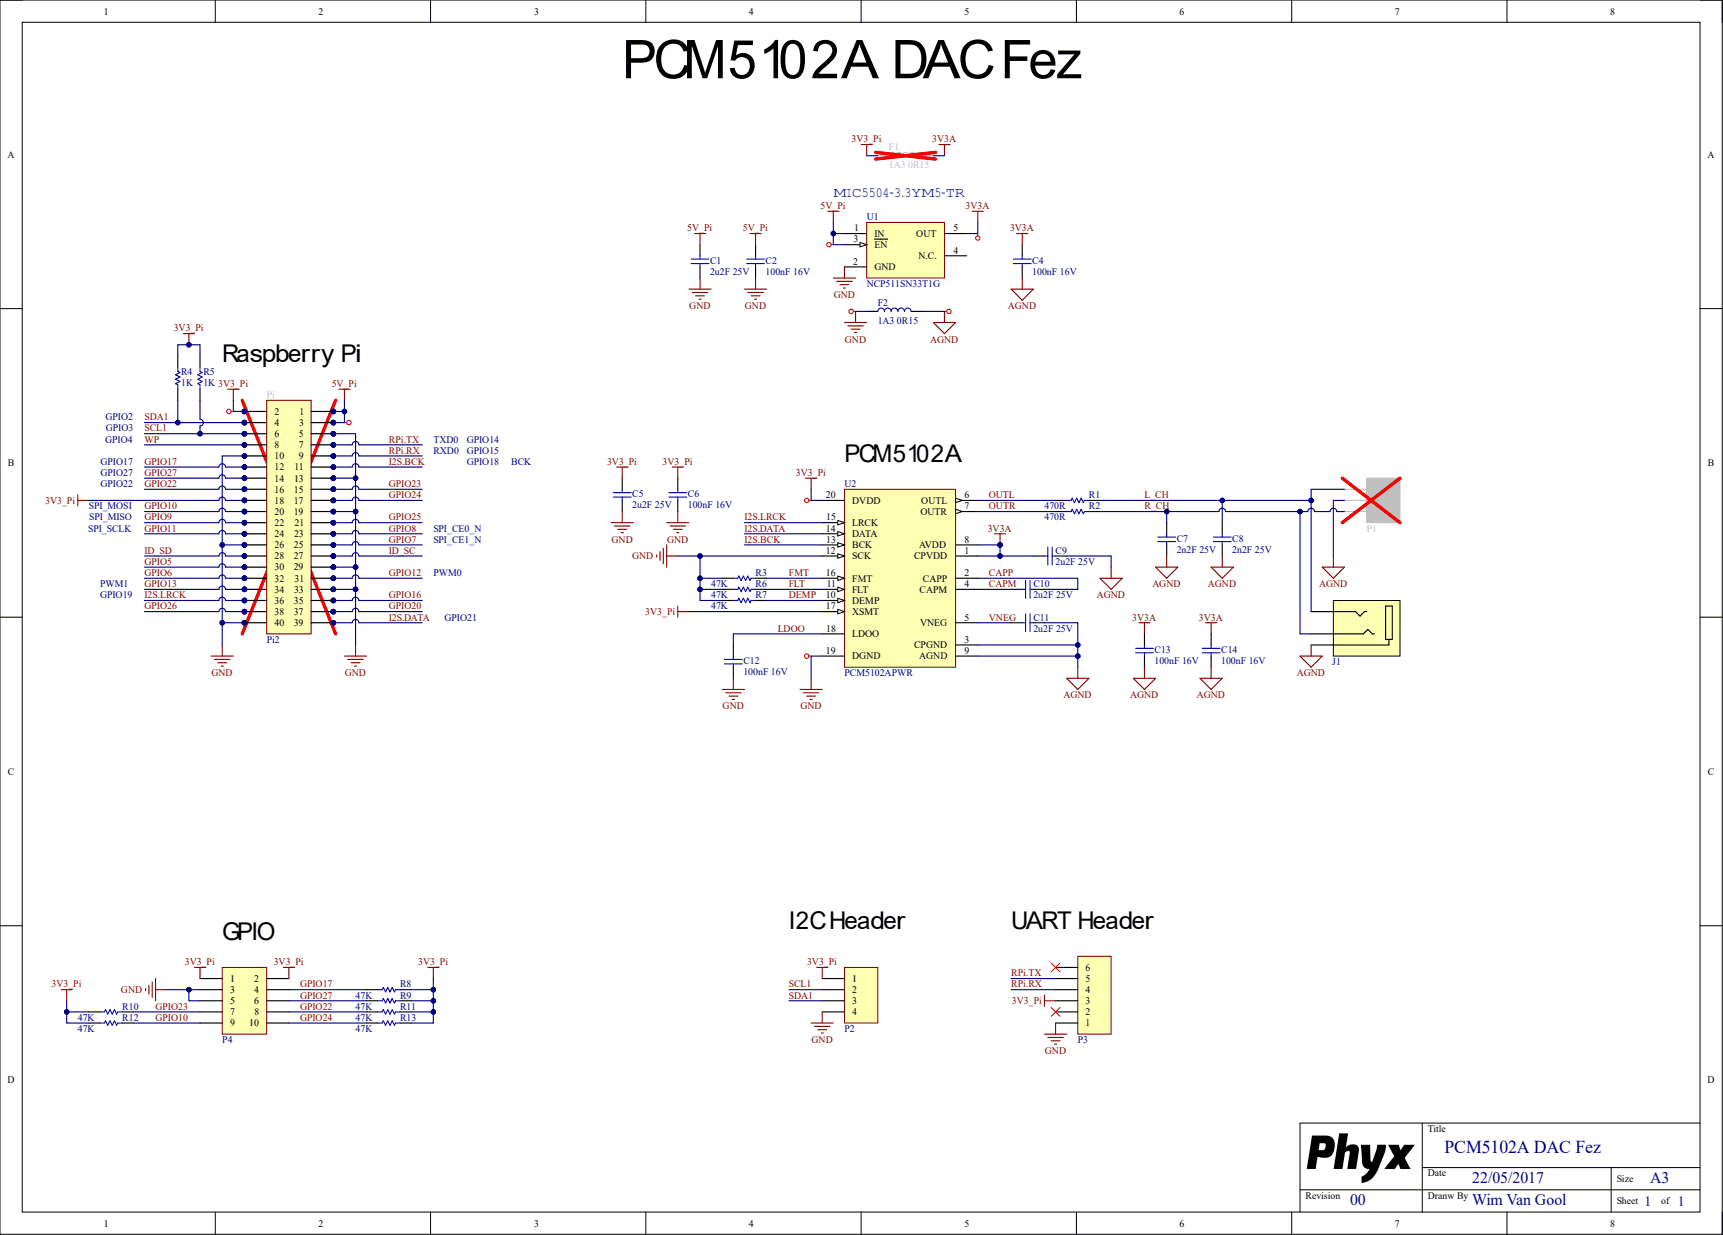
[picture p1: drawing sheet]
# Altium project RPI_FEZ_DAC_00.PrjPcb
PCB_ENGINEER: WimVG; PCB_REV: 00; PCB_TITLE: PCM5102A DAC Fez
1 sheet, 37 parts. Net scope: global (net labels, ports and power ports of the same name join across sheets).
Board file: RPI_FEZ_DAC_00.PcbDoc

## Sheet RPI_FEZ_DAC_00.SchDoc: PCM5102A DAC Fez
size A3; Date: 22/05/2017; DrawnBy: Wim Van Gool; Revision: 00; SheetNumber: 1; SheetTotal: 1

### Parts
C1  value 2u2F 25V  [C1206_N]  (hidden comment: CAP_CERAMIC)
C2  value 100nF 16V  [C0603_N]  (hidden comment: CAP_CERAMIC)
C4  value 100nF 16V  [C0603_N]  (hidden comment: CAP_CERAMIC)
C5  value 2u2F 25V  [C1206_N]  (hidden comment: CAP_CERAMIC)
C6  value 100nF 16V  [C0603_N]  (hidden comment: CAP_CERAMIC)
C7  value 2n2F 25V  [C0603_N]  (hidden comment: CAP_CERAMIC)
C8  value 2n2F 25V  [C0603_N]  (hidden comment: CAP_CERAMIC)
C9  value 2u2F 25V  [C1206_N]  (hidden comment: CAP_CERAMIC)
C10  value 2u2F 25V  [C1206_N]  (hidden comment: CAP_CERAMIC)
C11  value 2u2F 25V  [C1206_N]  (hidden comment: CAP_CERAMIC)
C12  value 100nF 16V  [C0603_N]  (hidden comment: CAP_CERAMIC)
C13  value 100nF 16V  [C0603_N]  (hidden comment: CAP_CERAMIC)
C14  value 100nF 16V  [C0603_N]  (hidden comment: CAP_CERAMIC)
F1  value 1A3 0R15  [L0603]  (hidden comment: BLM18KG601SN1D)
F2  value 1A3 0R15  [L0603]  (hidden comment: BLM18KG601SN1D)
J1  3,5mm Stereo Audio Jack SMD  [PJ-313D]  (value not drawn)
P1  Header 3  [HDR1X3]  (value not drawn)
P2  Header 4  [HDR1X4]  (value not drawn)
P3  Header 6  [HDR1X6]  (value not drawn)
P4  Boxed Header 5X2  [B_HDR2X5]  (value not drawn)
Pi  Receptacle # 2x20 61004021821  [WE_61004021821]  (value not drawn)
Pi2  Receptacle 20X2  [HDR2X20]  (value not drawn)
R1  value 470R  [R0603_N]  (hidden comment: RESISTOR)
R2  value 470R  [R0603_N]  (hidden comment: RESISTOR)
R3  value 47K  [R0603_N]  (hidden comment: RESISTOR)
R4  value 1K  [R0603_N]  (hidden comment: RESISTOR)
R5  value 1K  [R0603_N]  (hidden comment: RESISTOR)
R6  value 47K  [R0603_N]  (hidden comment: RESISTOR)
R7  value 47K  [R0603_N]  (hidden comment: RESISTOR)
R8  value 47K  [R0603_N]  (hidden comment: RESISTOR)
R9  value 47K  [R0603_N]  (hidden comment: RESISTOR)
R10  value 47K  [R0603_N]  (hidden comment: RESISTOR)
R11  value 47K  [R0603_N]  (hidden comment: RESISTOR)
R12  value 47K  [R0603_N]  (hidden comment: RESISTOR)
R13  value 47K  [R0603_N]  (hidden comment: RESISTOR)
U1  value NCP511SN33T1G  [ONS_TSOP5]  (hidden comment: 3V3 150mA LDO)
U2  value PCM5102APWR  [TI_PW_R-PDSO-G20]  (hidden comment: Audio Stereo DAC 32BIT 112dB)

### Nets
3V3_Pi: C5.1 C6.1 F1.1 P2.1 P3.3 P4.1 P4.2 Pi.2 Pi.18 Pi2.2 Pi2.18 R4.1 R5.1 R8.1 R9.1 R10.2 R11.1 R12.2 R13.1 U2.17(XSMT) U2.20(DVDD)
3V3A: C4.1 C9.2 C13.1 C14.1 F1.2 U1.5(OUT) U2.1(CPVDD) U2.8(AVDD)
5V_Pi: C1.1 C2.1 Pi.1 Pi.3 Pi2.1 Pi2.3 U1.1(IN) U1.3(~{EN})
AGND: C4.2 C7.2 C8.2 C9.1 C11.1 C13.2 C14.2 F2.2 J1.1(Sleeve) P1.2 U2.3(CPGND) U2.9(AGND)
GND: C1.2 C2.2 C5.2 C6.2 C12.2 F2.1 P2.4 P3.1 P4.3 P4.5 Pi.5 Pi.10 Pi.13 Pi.19 Pi.26 Pi.29 Pi.33 Pi.40 Pi2.5 Pi2.10 Pi2.13 Pi2.19 Pi2.26 Pi2.29 Pi2.33 Pi2.40 R3.2 R6.2 R7.2 U1.2(GND) U2.12(SCK) U2.19(DGND)
CAPM: C10.2 U2.4(CAPM)
CAPP: C10.1 U2.2(CAPP)
DEMP: R7.1 U2.10(DEMP)
FLT: R6.1 U2.11(FLT)
FMT: R3.1 U2.16(FMT)
GPIO5: Pi.30 Pi2.30
GPIO6: Pi.32 Pi2.32
GPIO7: Pi.25 Pi2.25
GPIO8: Pi.23 Pi2.23
GPIO9: Pi.22 Pi2.22
GPIO10: P4.9 Pi.20 Pi2.20 R12.1
GPIO11: Pi.24 Pi2.24
GPIO12: Pi.31 Pi2.31
GPIO13: Pi.34 Pi2.34
GPIO16: Pi.35 Pi2.35
GPIO17: P4.4 Pi.12 Pi2.12 R8.2
GPIO20: Pi.37 Pi2.37
GPIO22: P4.8 Pi.16 Pi2.16 R11.2
GPIO23: P4.7 Pi.15 Pi2.15 R10.1
GPIO24: P4.10 Pi.17 Pi2.17 R13.2
GPIO25: Pi.21 Pi2.21
GPIO26: Pi.38 Pi2.38
GPIO27: P4.6 Pi.14 Pi2.14 R9.2
I2S.BCK: Pi.11 Pi2.11 U2.13(BCK)
I2S.DATA: Pi.39 Pi2.39 U2.14(DATA)
I2S.LRCK: Pi.36 Pi2.36 U2.15(LRCK)
ID_SC: Pi.27 Pi2.27
ID_SD: Pi.28 Pi2.28
L_CH: C8.1 J1.2(Tip) P1.3 R1.1
LDOO: C12.1 U2.18(LDOO)
OUTL: R1.2 U2.6(OUTL)
OUTR: R2.2 U2.7(OUTR)
R_CH: C7.1 J1.3(Ring) P1.1 R2.1
RPi.RX: P3.4 Pi.9 Pi2.9
RPi.TX: P3.5 Pi.7 Pi2.7
SCL1: P2.2 Pi.6 Pi2.6 R5.2
SDA1: P2.3 Pi.4 Pi2.4 R4.2
VNEG: C11.2 U2.5(VNEG)
WP: Pi.8 Pi2.8

Not connected (* = marked no-connect by the designer): P3 2* 6*; U1 4(N.C.)

### Layout directives
net class POWER: 3V3_Pi, 3V3A, 5V_Pi, AGND, GND

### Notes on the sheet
- PCM5102A DAC Fez
- MIC5504-3.3YM5-TR
- (near R5) Raspberry Pi
- GPIO2
- GPIO17
- GPIO3
- GPIO4
- GPIO27
- TXD0
- RXD0
- GPIO18
- GPIO14
- GPIO15
- BCK
- (near U2) PCM5102A
- SPI_MISO
- GPIO22
- SPI_MOSI
- SPI_SCLK
- SPI_CE0_N
- PWM1
- SPI_CE1_N
- PWM0
- GPIO19
- GPIO21
- (near P4) GPIO
- I2C Header
- (near P3) UART Header

## Assembly variants
Not Mounted: not fitted C10 C11 C12 C13 C14 CON1 CON2 F1 P1 P1 P2 P5 P6 Pi SW1 SW2 SW3
